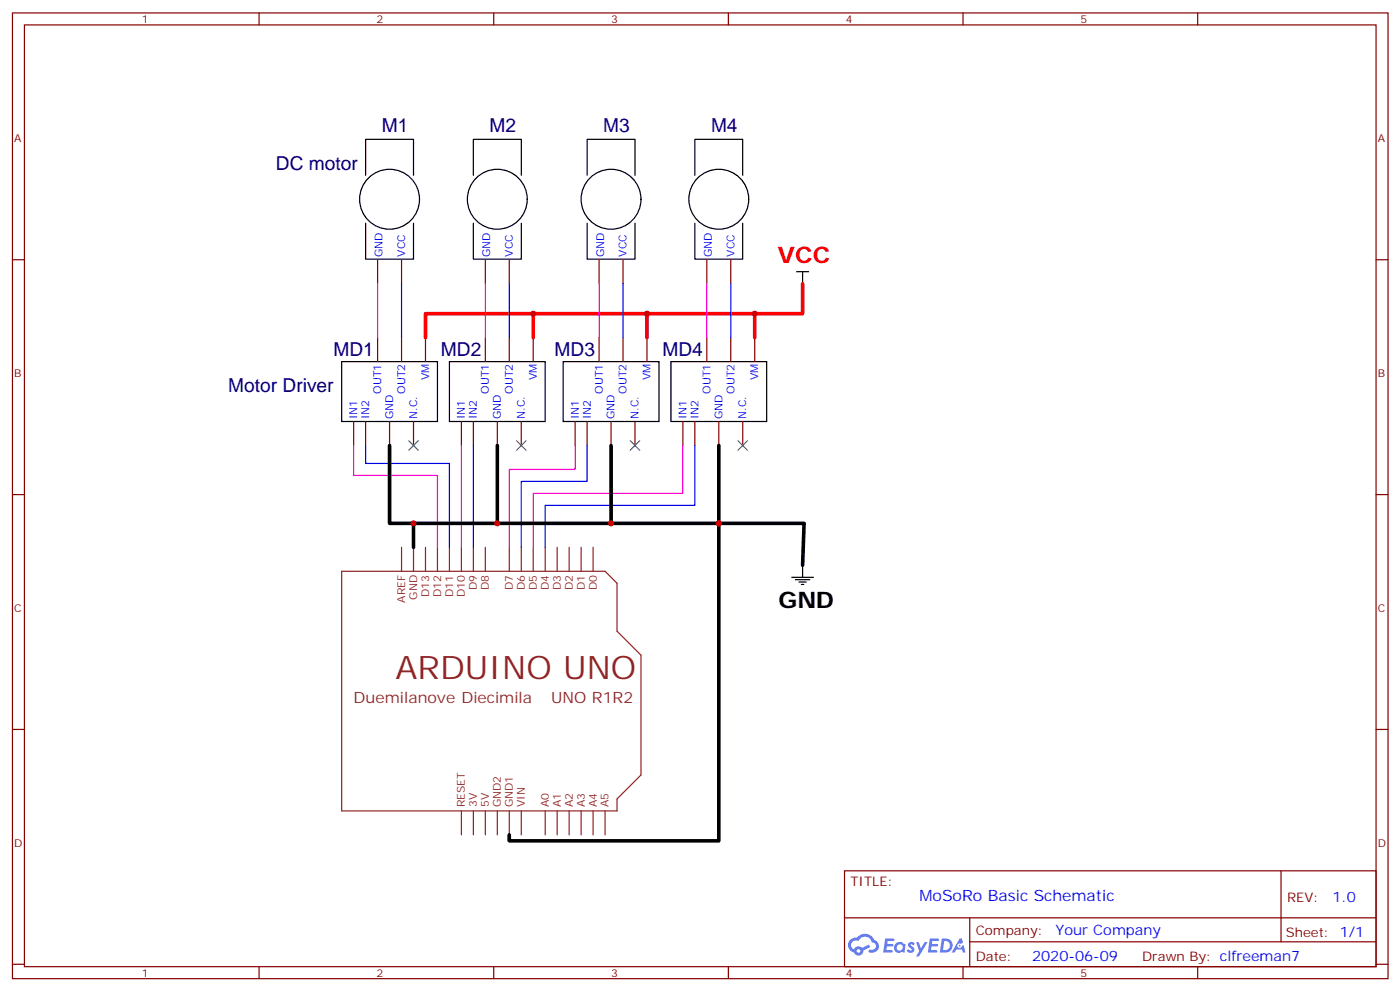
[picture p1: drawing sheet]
<svg xmlns="http://www.w3.org/2000/svg" width="413mm" height="292mm" viewBox="0 0 413 292" stroke-linecap="round" stroke-linejoin="round" font-family="sans-serif">
<g fill="none" stroke="#870000" stroke-width=".35">
<path d="M3.7 3.8h405.3v284.3h-405.3zM7.2 7.3h398.3v277.3h-398.3zM76.3 3.8v3.5M145.5 3.8v3.5M214.6 3.8v3.5M283.8 3.8v3.5M352.9 3.8v3.5M3.7 76.5h3.5M405.5 76.5h3.5M3.7 145.6h3.5M405.5 145.6h3.5M3.7 214.8h3.5"/>
<path d="M405.5 214.8h3.5M248.8 256.4h156.7v28.2h-156.7zM377.5 256.4v20.9M248.9 270.2h156.5M285.8 277.3h119.6M285.8 270.2v14.2M3.7 283.9h3.5M76.3 284.6v3.5M145.5 284.6v3.5M214.6 284.6v3.5M283.8 284.6v3.5M352.9 284.6v3.5"/>
<path d="M405.5 283.9h3.5"/>
</g>
<g fill="#5487ff">
<path d="M267.8 277.6a1.22 1.22 0 0 1 1.8 .2l-.4 .6a.47 .47 0 0 0-.4-.4 .47 .47 0 0 0-.5 .2l.2 .2a1.14 1.14 0 0 1 .8 1.8 1.14 1.14 0 0 1-2 0l-.2-.2 .5-.6 .7 .5a.29 .29 0 0 0 .4-.3 .29 .29 0 0 0-.3-.3 1.04 1.04 0 0 1-.6-1.7z"/>
<path d="M260.8 276.3h2.4l.3 .2-.1 .5-1.8 .1-.2 .8h1.6l.3 .4-.4 .4h-1.6l-.1 1.1h1.7l.2 .3-.2 .3-2.7 .1z"/>
<path d="M274 276.3h2.3l.4 .2-.2 .5-1.8 .1-.1 .8h1.5l.3 .4-.3 .4h-1.6l-.2 1.1h1.7l.2 .3-.2 .3-2.6 .1z"/>
<path d="M282.7 276.3h.7l.4 1.3-.6 .3a.69 .69 0 0 0-1.1 .3 .69 .69 0 0 0 .5 .9 .69 .69 0 0 0 .9-.6l.4-.2 .6 2.2h-.8l-.2-.9h-1.7l-.5 .9h-.9z"/>
<path d="M270 277.4h.7l.7 1.8 1.1-1.8h.8l-2.5 4.2h-.9l1-1.5z"/>
<path d="M277.5 276.3l-.6 4.2h1.4a2.11 2.11 0 0 0 2.4-2.1 2.11 2.11 0 0 0-2.5-2.1zM278.2 277.1a1.39 1.39 0 0 1 1.7 1.4 1.39 1.39 0 0 1-1.8 1.3h-.2z"/>
<path d="M263.8 277.9a1.54 1.54 0 0 0 0 2.2 1.54 1.54 0 0 0 2.1 .1l.6 .3 .3-2.3-.1-.3h-.5a1.49 1.49 0 0 0-2.4 0zM264.1 278.9a.95 .95 0 0 1 1.9 0 .95 .95 0 0 1-1.9 0z"/>
<path d="M250.6 276.7a2.18 2.18 0 0 0 1 3.7 1.44 1.44 0 0 0 1.7 .9 1.44 1.44 0 0 0 1.1-1.4l2-1.1-.4-.7-1.9 1a1.47 1.47 0 0 0-2.5 .4 1.39 1.39 0 0 1-.6-1.9 1.39 1.39 0 0 1 2-.5 2.12 2.12 0 0 1 2.1-1.3 2.12 2.12 0 0 1 1.9 1.7 1.14 1.14 0 0 1 1.1 1.4 1.14 1.14 0 0 1-1.6 .7 .43 .43 0 0 0-.6 .4 .43 .43 0 0 0 .4 .5 1.98 1.98 0 0 0 2.6-1.2 1.98 1.98 0 0 0-1.3-2.6 3.1 3.1 0 0 0-5.2-.6l-.9 .1zM252.4 280a.55 .55 0 0 1 1.1 0 .55 .55 0 0 1-1.1 0z"/>
<circle cx="282.8" cy="278.4" r=".26"/>
</g>
<g fill="none" stroke="#8c2424" stroke-width=".35">
<path d="M100.7 168.2h77.6l3.5 3.5v14.1l7.1 7.1v35.3l-7.1 7v3.6h-81.1zM118.3 161.1v7.1M121.8 161.1v7.1M125.4 161.1v7.1M128.9 161.1v7.1M132.4 161.1v7.1M136 161.1v7.1M139.5 161.1v7.1M143 161.1v7.1M150.1 161.1v7.1M153.6 161.1v7.1M157.1 161.1v7.1"/>
<path d="M160.7 161.1v7.1M164.2 161.1v7.1M167.7 161.1v7.1M171.2 161.1v7.1M174.8 161.1v7.1M136 238.8v7M139.5 238.8v7M143 238.8v7M146.5 238.8v7M150.1 238.8v7M153.6 238.8v7M160.7 238.8v7"/>
<path d="M164.2 238.8v7M167.7 238.8v7M171.2 238.8v7M174.8 238.8v7M178.3 238.8v7"/>
</g>
<g fill="none" stroke="#000" stroke-width=".35">
<path d="M107.7 51.6v-10.6h14.1v10.6M139.5 51.6v-10.6h14.1v10.6M173 51.6v-10.6h14.1v10.6M204.8 51.6v-10.6h14.1v10.6M107.7 65.7v10.6h14.1v-10.6M139.5 65.7v10.6h14.1v-10.6M173 65.7v10.6h14.1v-10.6M204.8 65.7v10.6h14.1v-10.6M234.7 80h3.6M236.5 80v3.5M100.7 106.5h28.2v17.6h-28.2zM132.4 106.5h28.3v17.6h-28.3z"/>
<path d="M165.9 106.5h28.3v17.6h-28.3zM197.7 106.5h28.2v17.6h-28.2zM233.3 170h6.4M234.4 170.7h4.2M235.4 171.4h2.2M236.1 172.1h.8M236.5 166.4v3.6"/>
<circle cx="114.8" cy="58.7" r="8.8"/>
<circle cx="146.5" cy="58.7" r="8.8"/>
<circle cx="180.1" cy="58.7" r="8.8"/>
<circle cx="211.8" cy="58.7" r="8.8"/>
</g>
<g fill="none" stroke="#870000" stroke-width=".35">
<path d="M111.3 76.5v7M118.3 76.5v7M143 76.5v7M150.1 76.5v7M176.5 76.5v7M183.6 76.5v7M208.3 76.5v7M215.3 76.5v7M111.3 99.4v7.1M118.3 99.4v7.1M125.4 99.4v7.1M143 99.4v7.1"/>
<path d="M150.1 99.4v7.1M157.1 99.4v7.1M176.5 99.4v7.1M183.6 99.4v7.1M190.6 99.4v7.1M208.3 99.4v7.1M215.3 99.4v7.1M222.4 99.4v7.1M104.2 124.1v7.1M107.7 124.1v7.1M114.8 124.1v7.1M121.8 124.1v7.1"/>
<path d="M136 124.1v7.1M139.5 124.1v7.1M146.5 124.1v7.1M153.6 124.1v7.1M169.5 124.1v7.1M173 124.1v7.1M180.1 124.1v7.1M187.1 124.1v7.1M201.2 124.1v7.1M204.8 124.1v7.1M211.8 124.1v7.1M218.9 124.1v7.1"/>
</g>
<path d="M114.8 131.2v22.9h7M146.5 131.2v22.9M180.1 131.2v22.9M211.8 131.2v116.4h-61.7v-1.8M121.8 161.1v-7h115.1l-.4 12.3" fill="none" stroke="#000" stroke-width="1.1"/>
<path d="M111.3 83.5v15.9M143 83.5v15.9M176.5 83.5v15.9M208.3 83.5v15.9M104.2 131.2v8.8h24.7v21.1M136 131.2v29.9M169.5 131.2v7h-19.4v22.9M201.2 131.2v14.1h-44.1v15.8" fill="none" stroke="#f0f" stroke-width=".35"/>
<path d="M118.3 83.5v15.9M150.1 83.5v15.9M183.6 83.5v15.9M215.3 83.5v15.9M107.7 131.2v5.3h24.7v24.6M139.5 131.2v29.9M173 131.2v10.5h-19.4v19.4M204.8 131.2v17.6h-44.1v12.3" fill="none" stroke="#00f" stroke-width=".35"/>
<path d="M157.1 92.4v7M190.6 92.4v7M222.4 92.4v7M236.5 83.5v8.9h-111.1v7" fill="none" stroke="#f00" stroke-width="1.1"/>
<path d="M120.4 129.8l2.9 2.8M123.3 129.8l-2.9 2.8M152.2 129.8l2.8 2.8M155 129.8l-2.8 2.8M185.7 129.8l2.8 2.8M188.5 129.8l-2.8 2.8M217.5 129.8l2.8 2.8M220.3 129.8l-2.8 2.8" fill="none" stroke="#3c3" stroke-width=".35"/>
<g fill="#c00">
<circle cx="222.4" cy="92.4" r=".88"/>
<circle cx="190.6" cy="92.4" r=".88"/>
<circle cx="157.1" cy="92.4" r=".88"/>
<circle cx="180.1" cy="154.1" r=".88"/>
<circle cx="146.5" cy="154.1" r=".88"/>
<circle cx="121.8" cy="154.1" r=".88"/>
<circle cx="211.8" cy="154.1" r=".88"/>
</g>
<text font-size="9.5" fill="#8d2323" x="116.6" y="200">ARDUINO UNO</text>
<text font-size="6.7" fill="#f00" x="229.1" y="77.3">VCC</text>
<text font-size="6.7" x="229.4" y="179.1">GND</text>
<g font-size="5.6" fill="#000080">
<text x="112.5" y="38.8">M1</text>
<text x="144.3" y="38.8">M2</text>
<text x="177.8" y="38.8">M3</text>
<text x="209.5" y="38.8">M4</text>
<text x="81.3" y="50.1">DC motor</text>
<text x="98.3" y="104.8">MD1</text>
<text x="129.9" y="104.8">MD2</text>
<text x="163.4" y="104.8">MD3</text>
<text x="195.2" y="104.8">MD4</text>
<text x="67.3" y="115.4">Motor Driver</text>
</g>
<g font-size="4.6" fill="#8d2323">
<text x="104.2" y="207">Duemilanove Diecimila</text>
<text x="162.4" y="207">UNO R1R2</text>
</g>
<text font-size="4.6" fill="#00f" x="270.9" y="265.4">MoSoRo Basic Schematic</text>
<g font-size="4.2" fill="#00f">
<text x="392.6" y="265.7">1.0</text>
<text x="311" y="275.2">Your Company</text>
<text x="304.1" y="283">2020-06-09</text>
</g>
<g font-size="3.9" fill="#800">
<text x="250.6" y="261">TITLE:</text>
<text x="379.2" y="265.7">REV:</text>
<text x="287.5" y="275.2">Company:</text>
<text x="378.9" y="275.8">Sheet: 1/1</text>
<text x="287.5" y="282.9">Date:</text>
<text x="336.6" y="282.9">Draw</text>
<text x="346.7" y="282.9">n By: clfreeman7</text>
</g>
<g font-size="3.2" fill="#800">
<text x="41.8" y="6.8">1</text>
<text x="110.9" y="6.8">2</text>
<text x="180.1" y="6.8">3</text>
<text x="249.2" y="6.8">4</text>
<text x="318.3" y="6.8">5</text>
<text x="4.2" y="41.9">A</text>
<text x="406" y="41.9">A</text>
<text x="4.2" y="111.1">B</text>
<text x="406" y="111.1">B</text>
<text x="4.2" y="180.2">C</text>
<text x="406" y="180.2">C</text>
<text x="4.2" y="249.3">D</text>
<text x="406" y="249.3">D</text>
<text x="41.8" y="287.6">1</text>
<text x="110.9" y="287.6">2</text>
<text x="180.1" y="287.6">3</text>
<text x="249.2" y="287.6">4</text>
<text x="318.3" y="287.6">5</text>
</g>
<g font-size="3.2" fill="#00f">
<text x="112.7" y="75.8" transform="rotate(-90 112.7 75.8)">GND</text>
<text x="119.4" y="75.6" transform="rotate(-90 119.4 75.6)">VCC</text>
<text x="144.5" y="75.8" transform="rotate(-90 144.5 75.8)">GND</text>
<text x="151.1" y="75.6" transform="rotate(-90 151.1 75.6)">VCC</text>
<text x="178" y="75.8" transform="rotate(-90 178 75.8)">GND</text>
<text x="184.6" y="75.6" transform="rotate(-90 184.6 75.6)">VCC</text>
<text x="209.7" y="75.8" transform="rotate(-90 209.7 75.8)">GND</text>
<text x="216.4" y="75.6" transform="rotate(-90 216.4 75.6)">VCC</text>
<text x="126.4" y="112" transform="rotate(-90 126.4 112)">VM</text>
<text x="158.2" y="112" transform="rotate(-90 158.2 112)">VM</text>
<text x="191.7" y="112" transform="rotate(-90 191.7 112)">VM</text>
<text x="223.4" y="112" transform="rotate(-90 223.4 112)">VM</text>
<text x="112.3" y="116" transform="rotate(-90 112.3 116)">OUT1</text>
<text x="119.4" y="116" transform="rotate(-90 119.4 116)">OUT2</text>
<text x="144.1" y="116" transform="rotate(-90 144.1 116)">OUT1</text>
<text x="151.1" y="116" transform="rotate(-90 151.1 116)">OUT2</text>
<text x="177.6" y="116" transform="rotate(-90 177.6 116)">OUT1</text>
<text x="184.6" y="116" transform="rotate(-90 184.6 116)">OUT2</text>
<text x="209.3" y="116" transform="rotate(-90 209.3 116)">OUT1</text>
<text x="216.4" y="116" transform="rotate(-90 216.4 116)">OUT2</text>
<text x="105.3" y="123.4" transform="rotate(-90 105.3 123.4)">IN1</text>
<text x="108.8" y="123.4" transform="rotate(-90 108.8 123.4)">IN2</text>
<text x="115.9" y="123.4" transform="rotate(-90 115.9 123.4)">GND</text>
<text x="122.9" y="123.4" transform="rotate(-90 122.9 123.4)">N.C.</text>
<text x="137" y="123.4" transform="rotate(-90 137 123.4)">IN1</text>
<text x="140.5" y="123.4" transform="rotate(-90 140.5 123.4)">IN2</text>
<text x="147.6" y="123.4" transform="rotate(-90 147.6 123.4)">GND</text>
<text x="154.7" y="123.4" transform="rotate(-90 154.7 123.4)">N.C.</text>
<text x="170.5" y="123.4" transform="rotate(-90 170.5 123.4)">IN1</text>
<text x="174.1" y="123.4" transform="rotate(-90 174.1 123.4)">IN2</text>
<text x="181.1" y="123.4" transform="rotate(-90 181.1 123.4)">GND</text>
<text x="188.2" y="123.4" transform="rotate(-90 188.2 123.4)">N.C.</text>
<text x="202.3" y="123.4" transform="rotate(-90 202.3 123.4)">IN1</text>
<text x="205.8" y="123.4" transform="rotate(-90 205.8 123.4)">IN2</text>
<text x="212.9" y="123.4" transform="rotate(-90 212.9 123.4)">GND</text>
<text x="219.9" y="123.4" transform="rotate(-90 219.9 123.4)">N.C.</text>
</g>
<g font-size="3.2" fill="#8d2323">
<text x="140.5" y="173.7" transform="rotate(-90 140.5 173.7)">D9</text>
<text x="144.1" y="173.7" transform="rotate(-90 144.1 173.7)">D8</text>
<text x="151.1" y="173.7" transform="rotate(-90 151.1 173.7)">D7</text>
<text x="154.7" y="173.7" transform="rotate(-90 154.7 173.7)">D6</text>
<text x="158.2" y="173.7" transform="rotate(-90 158.2 173.7)">D5</text>
<text x="161.7" y="173.7" transform="rotate(-90 161.7 173.7)">D4</text>
<text x="165.2" y="173.7" transform="rotate(-90 165.2 173.7)">D3</text>
<text x="168.8" y="173.7" transform="rotate(-90 168.8 173.7)">D2</text>
<text x="172.3" y="173.7" transform="rotate(-90 172.3 173.7)">D1</text>
<text x="175.8" y="173.7" transform="rotate(-90 175.8 173.7)">D0</text>
<text x="119.4" y="177.5" transform="rotate(-90 119.4 177.5)">AREF</text>
<text x="122.9" y="176.5" transform="rotate(-90 122.9 176.5)">GND</text>
<text x="126.4" y="175.7" transform="rotate(-90 126.4 175.7)">D13</text>
<text x="130" y="175.7" transform="rotate(-90 130 175.7)">D12</text>
<text x="133.5" y="175.7" transform="rotate(-90 133.5 175.7)">D11</text>
<text x="137" y="175.7" transform="rotate(-90 137 175.7)">D10</text>
<text x="137" y="237.7" transform="rotate(-90 137 237.7)">RESET</text>
<text x="140.5" y="237.7" transform="rotate(-90 140.5 237.7)">3V</text>
<text x="144.1" y="237.7" transform="rotate(-90 144.1 237.7)">5V</text>
<text x="147.6" y="237.7" transform="rotate(-90 147.6 237.7)">GND2</text>
<text x="151.1" y="237.7" transform="rotate(-90 151.1 237.7)">GND1</text>
<text x="154.7" y="237.7" transform="rotate(-90 154.7 237.7)">VIN</text>
<text x="161.7" y="237.7" transform="rotate(-90 161.7 237.7)">A0</text>
<text x="165.2" y="237.7" transform="rotate(-90 165.2 237.7)">A1</text>
<text x="168.8" y="237.7" transform="rotate(-90 168.8 237.7)">A2</text>
<text x="172.3" y="237.7" transform="rotate(-90 172.3 237.7)">A3</text>
<text x="175.8" y="237.7" transform="rotate(-90 175.8 237.7)">A4</text>
<text x="179.4" y="237.7" transform="rotate(-90 179.4 237.7)">A5</text>
</g>
</svg>
